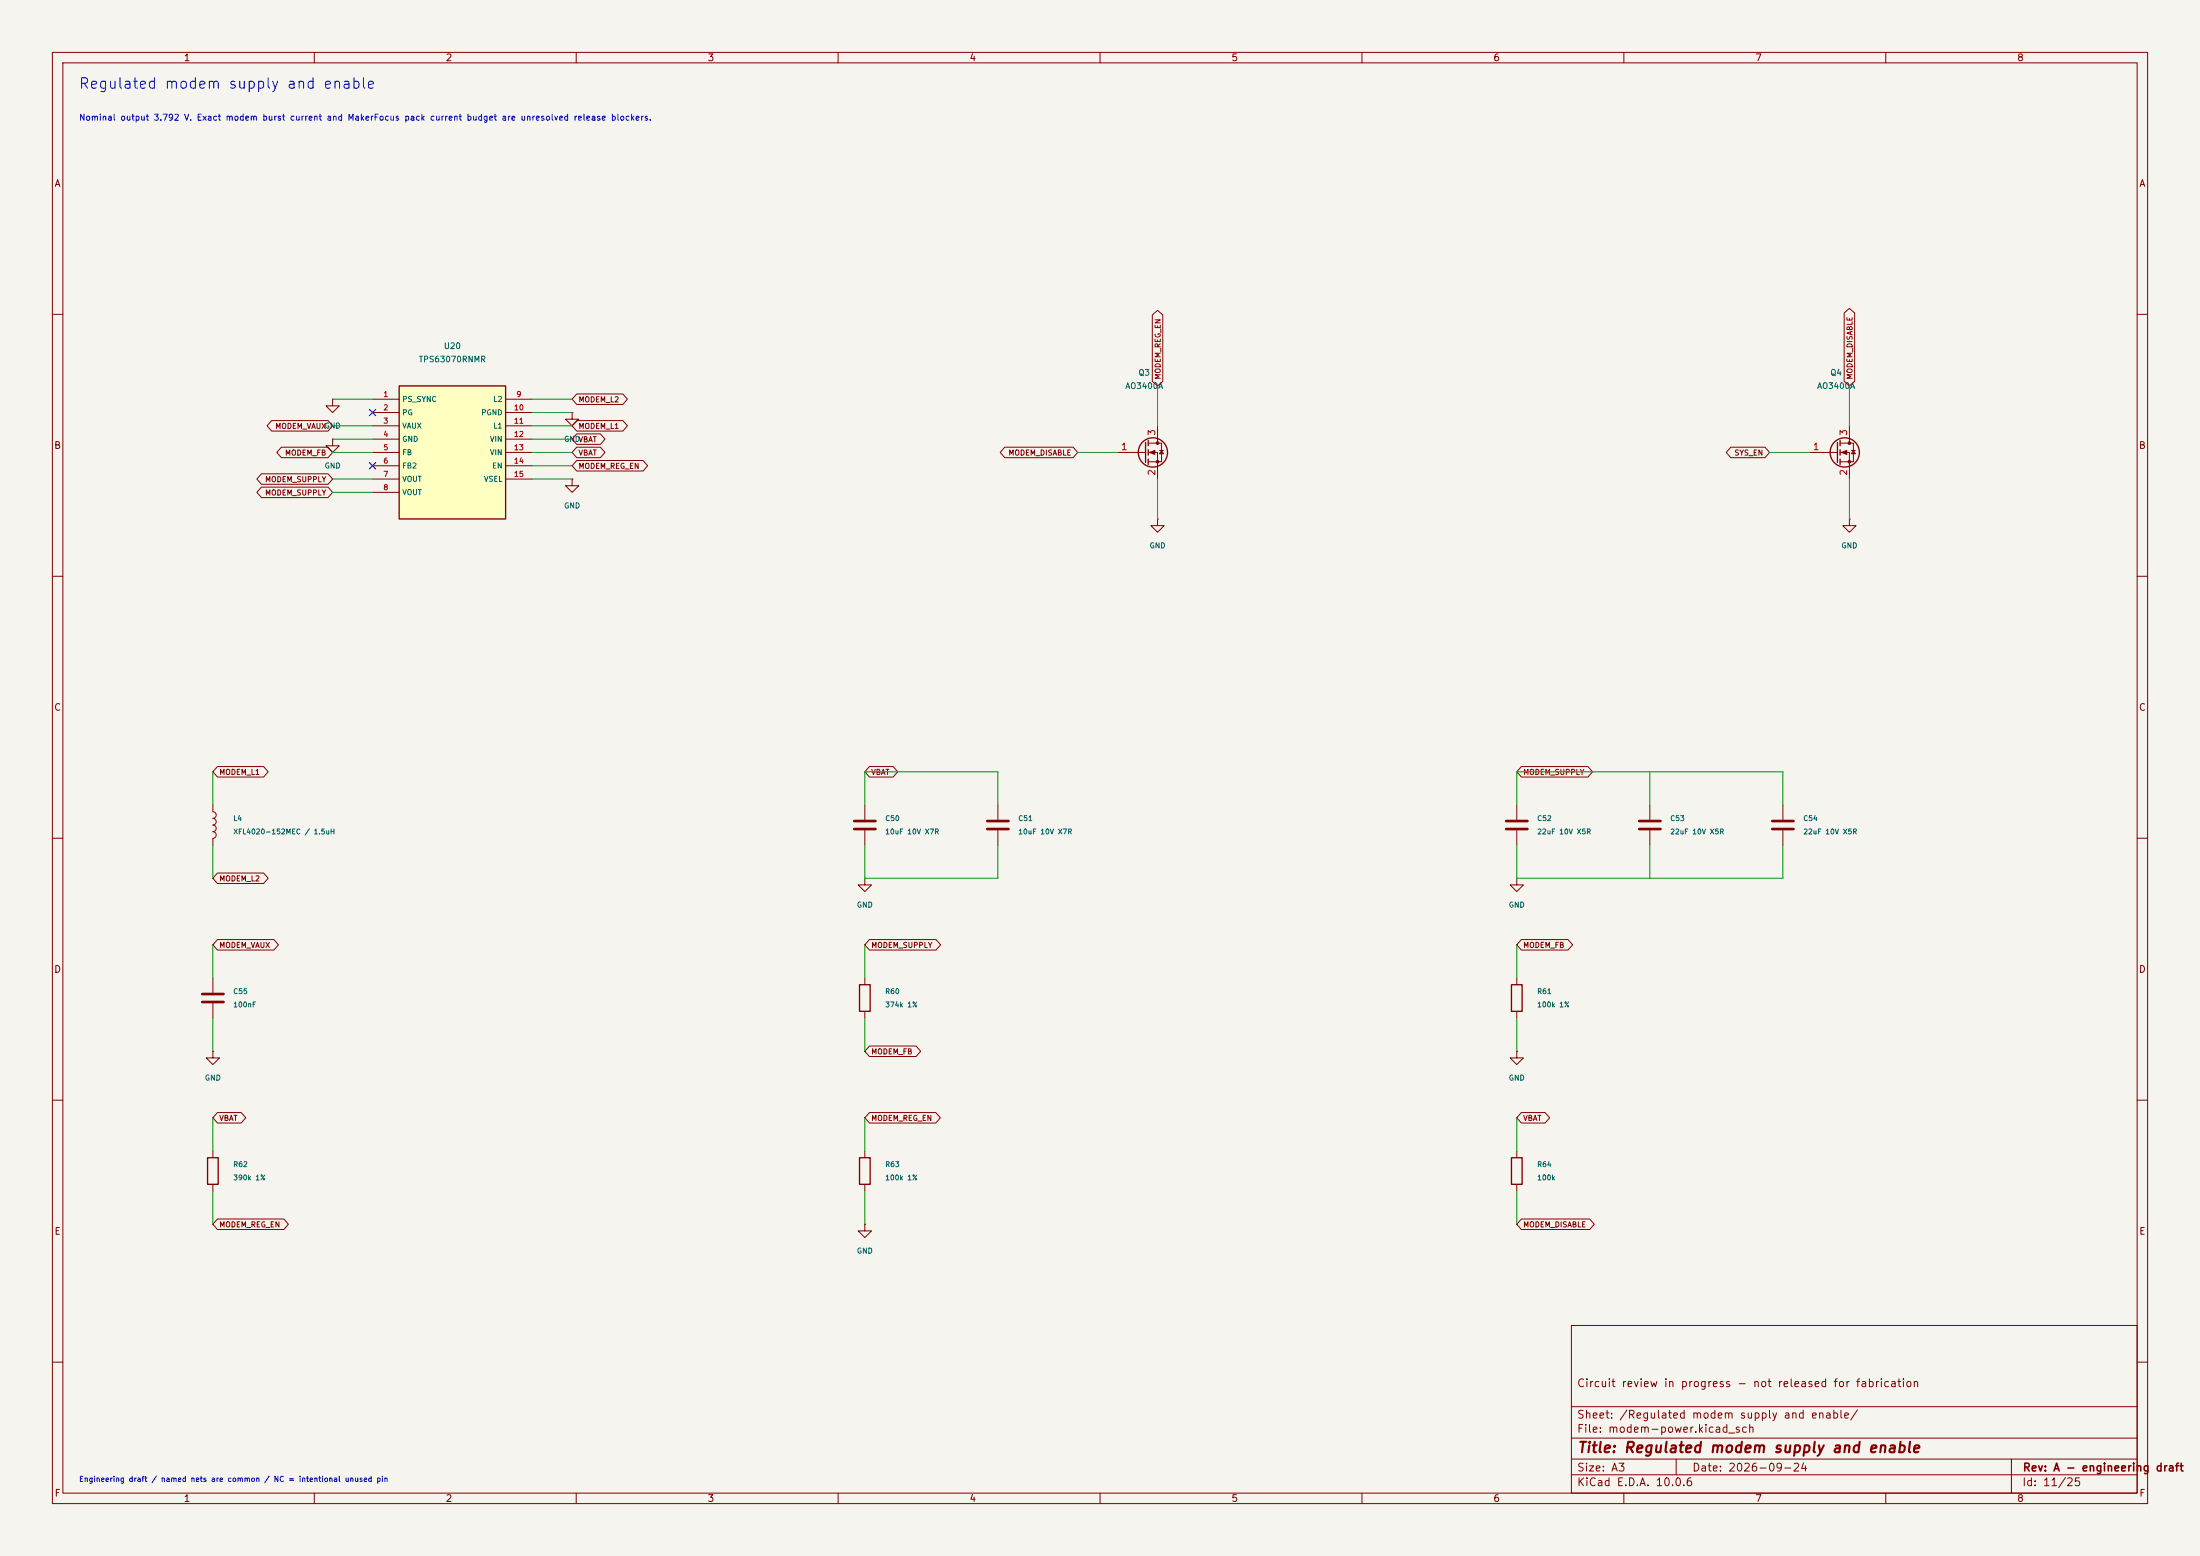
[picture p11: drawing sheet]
(kicad_sch
 (version 20250114)
 (generator "eeschema")
 (paper "A3")
 (title_block
  (title "Regulated modem supply and enable")
  (date "2026-09-24")
  (rev "A - engineering draft")
  (comment 1 "Circuit review in progress - not released for fabrication"))
 (lib_symbols
  (symbol "Handset:TPS63070RNM"
   (pin_names
    (offset 0.5)) (in_bom yes) (on_board yes)
   (property "Reference" "U" (at 0 0 0) (effects (font (size 1.27 1.27))))
   (property "Value" "TPS63070RNM" (at 0 -2.54 0) (effects (font (size 1.27 1.27))))
   (symbol "TPS63070RNM_0_1"
    (rectangle (start -10.16 12.7) (end 10.16 -12.7) (stroke (width 0.254) (type default)) (fill (type background))))
   (symbol "TPS63070RNM_1_1"
    (pin input line (at -15.24 10.16 0) (length 5.08) (name "PS_SYNC" (effects (font (size 1 1)))) (number "1" (effects (font (size 1 1)))))
    (pin open_collector line (at -15.24 7.62 0) (length 5.08) (name "PG" (effects (font (size 1 1)))) (number "2" (effects (font (size 1 1)))))
    (pin power_out line (at -15.24 5.08 0) (length 5.08) (name "VAUX" (effects (font (size 1 1)))) (number "3" (effects (font (size 1 1)))))
    (pin power_in line (at -15.24 2.54 0) (length 5.08) (name "GND" (effects (font (size 1 1)))) (number "4" (effects (font (size 1 1)))))
    (pin input line (at -15.24 0.0 0) (length 5.08) (name "FB" (effects (font (size 1 1)))) (number "5" (effects (font (size 1 1)))))
    (pin passive line (at -15.24 -2.539999999999999 0) (length 5.08) (name "FB2" (effects (font (size 1 1)))) (number "6" (effects (font (size 1 1)))))
    (pin power_out line (at -15.24 -5.08 0) (length 5.08) (name "VOUT" (effects (font (size 1 1)))) (number "7" (effects (font (size 1 1)))))
    (pin passive line (at -15.24 -7.620000000000001 0) (length 5.08) (name "VOUT" (effects (font (size 1 1)))) (number "8" (effects (font (size 1 1)))))
    (pin passive line (at 15.24 10.16 180) (length 5.08) (name "L2" (effects (font (size 1 1)))) (number "9" (effects (font (size 1 1)))))
    (pin power_in line (at 15.24 7.62 180) (length 5.08) (name "PGND" (effects (font (size 1 1)))) (number "10" (effects (font (size 1 1)))))
    (pin passive line (at 15.24 5.08 180) (length 5.08) (name "L1" (effects (font (size 1 1)))) (number "11" (effects (font (size 1 1)))))
    (pin power_in line (at 15.24 2.54 180) (length 5.08) (name "VIN" (effects (font (size 1 1)))) (number "12" (effects (font (size 1 1)))))
    (pin power_in line (at 15.24 0.0 180) (length 5.08) (name "VIN" (effects (font (size 1 1)))) (number "13" (effects (font (size 1 1)))))
    (pin input line (at 15.24 -2.539999999999999 180) (length 5.08) (name "EN" (effects (font (size 1 1)))) (number "14" (effects (font (size 1 1)))))
    (pin input line (at 15.24 -5.08 180) (length 5.08) (name "VSEL" (effects (font (size 1 1)))) (number "15" (effects (font (size 1 1)))))))
  (symbol "Transistor_FET:Q_NMOS_GSD"
   (pin_names
    (offset 0) (hide yes)) (exclude_from_sim no) (in_bom yes) (on_board yes)
   (in_pos_files yes)
   (duplicate_pin_numbers_are_jumpers no)
   (property "Reference" "Q" (at 5.08 1.905 0) (show_name no) (do_not_autoplace no) (effects (font (size 1.27 1.27)) (justify left)))
   (property "Value" "Q_NMOS_GSD" (at 5.08 0 0) (show_name no) (do_not_autoplace no) (effects (font (size 1.27 1.27)) (justify left)))
   (property "Footprint" "" (at 5.08 2.54 0) (show_name no) (do_not_autoplace no) (hide yes) (effects (font (size 1.27 1.27))))
   (property "Datasheet" "" (at 0 0 0) (show_name no) (do_not_autoplace no) (hide yes) (effects (font (size 1.27 1.27))))
   (property "Description" "N-MOSFET transistor, gate/source/drain" (at 0 0 0) (show_name no) (do_not_autoplace no) (hide yes) (effects (font (size 1.27 1.27))))
   (symbol "Q_NMOS_GSD_0_1"
    (polyline (pts (xy 0.254 1.905) (xy 0.254 -1.905)) (stroke (width 0.254) (type default)) (fill (type none)))
    (polyline (pts (xy 0.254 0) (xy -2.54 0)) (stroke (width 0) (type default)) (fill (type none)))
    (polyline (pts (xy 0.762 2.286) (xy 0.762 1.27)) (stroke (width 0.254) (type default)) (fill (type none)))
    (polyline (pts (xy 0.762 0.508) (xy 0.762 -0.508)) (stroke (width 0.254) (type default)) (fill (type none)))
    (polyline (pts (xy 0.762 -1.27) (xy 0.762 -2.286)) (stroke (width 0.254) (type default)) (fill (type none)))
    (polyline (pts (xy 0.762 -1.778) (xy 3.302 -1.778) (xy 3.302 1.778) (xy 0.762 1.778)) (stroke (width 0) (type default)) (fill (type none)))
    (polyline (pts (xy 1.016 0) (xy 2.032 0.381) (xy 2.032 -0.381) (xy 1.016 0)) (stroke (width 0) (type default)) (fill (type outline)))
    (circle (center 1.651 0) (radius 2.794) (stroke (width 0.254) (type default)) (fill (type none)))
    (polyline (pts (xy 2.54 2.54) (xy 2.54 1.778)) (stroke (width 0) (type default)) (fill (type none)))
    (circle (center 2.54 1.778) (radius 0.254) (stroke (width 0) (type default)) (fill (type outline)))
    (circle (center 2.54 -1.778) (radius 0.254) (stroke (width 0) (type default)) (fill (type outline)))
    (polyline (pts (xy 2.54 -2.54) (xy 2.54 0) (xy 0.762 0)) (stroke (width 0) (type default)) (fill (type none)))
    (polyline (pts (xy 2.921 0.381) (xy 3.683 0.381)) (stroke (width 0) (type default)) (fill (type none)))
    (polyline (pts (xy 3.302 0.381) (xy 2.921 -0.254) (xy 3.683 -0.254) (xy 3.302 0.381)) (stroke (width 0) (type default)) (fill (type none))))
   (symbol "Q_NMOS_GSD_1_1"
    (pin input line (at -5.08 0 0) (length 2.54) (name "G" (effects (font (size 1.27 1.27)))) (number "1" (effects (font (size 1.27 1.27)))))
    (pin passive line (at 2.54 -5.08 90) (length 2.54) (name "S" (effects (font (size 1.27 1.27)))) (number "2" (effects (font (size 1.27 1.27)))))
    (pin passive line (at 2.54 5.08 270) (length 2.54) (name "D" (effects (font (size 1.27 1.27)))) (number "3" (effects (font (size 1.27 1.27))))))
   (embedded_fonts no))
  (symbol "Device:L"
   (pin_numbers (hide yes))
   (pin_names
    (offset 1.016) (hide yes)) (exclude_from_sim no) (in_bom yes) (on_board yes)
   (in_pos_files yes)
   (duplicate_pin_numbers_are_jumpers no)
   (property "Reference" "L" (at -1.27 0 90) (show_name no) (do_not_autoplace no) (effects (font (size 1.27 1.27))))
   (property "Value" "L" (at 1.905 0 90) (show_name no) (do_not_autoplace no) (effects (font (size 1.27 1.27))))
   (property "Footprint" "" (at 0 0 0) (show_name no) (do_not_autoplace no) (hide yes) (effects (font (size 1.27 1.27))))
   (property "Datasheet" "" (at 0 0 0) (show_name no) (do_not_autoplace no) (hide yes) (effects (font (size 1.27 1.27))))
   (property "Description" "Inductor" (at 0 0 0) (show_name no) (do_not_autoplace no) (hide yes) (effects (font (size 1.27 1.27))))
   (symbol "L_0_1"
    (arc (start 0 2.54) (mid 0.6323 1.905) (end 0 1.27) (stroke (width 0) (type default)) (fill (type none)))
    (arc (start 0 1.27) (mid 0.6323 0.635) (end 0 0) (stroke (width 0) (type default)) (fill (type none)))
    (arc (start 0 0) (mid 0.6323 -0.635) (end 0 -1.27) (stroke (width 0) (type default)) (fill (type none)))
    (arc (start 0 -1.27) (mid 0.6323 -1.905) (end 0 -2.54) (stroke (width 0) (type default)) (fill (type none))))
   (symbol "L_1_1"
    (pin passive line (at 0 3.81 270) (length 1.27) (name "1" (effects (font (size 1.27 1.27)))) (number "1" (effects (font (size 1.27 1.27)))))
    (pin passive line (at 0 -3.81 90) (length 1.27) (name "2" (effects (font (size 1.27 1.27)))) (number "2" (effects (font (size 1.27 1.27))))))
   (embedded_fonts no))
  (symbol "Device:C"
   (pin_numbers (hide yes))
   (pin_names
    (offset 0.254)) (exclude_from_sim no) (in_bom yes) (on_board yes)
   (in_pos_files yes)
   (duplicate_pin_numbers_are_jumpers no)
   (property "Reference" "C" (at 0.635 2.54 0) (show_name no) (do_not_autoplace no) (effects (font (size 1.27 1.27)) (justify left)))
   (property "Value" "C" (at 0.635 -2.54 0) (show_name no) (do_not_autoplace no) (effects (font (size 1.27 1.27)) (justify left)))
   (property "Footprint" "" (at 0.9652 -3.81 0) (show_name no) (do_not_autoplace no) (hide yes) (effects (font (size 1.27 1.27))))
   (property "Datasheet" "" (at 0 0 0) (show_name no) (do_not_autoplace no) (hide yes) (effects (font (size 1.27 1.27))))
   (property "Description" "Unpolarized capacitor" (at 0 0 0) (show_name no) (do_not_autoplace no) (hide yes) (effects (font (size 1.27 1.27))))
   (symbol "C_0_1"
    (polyline (pts (xy -2.032 0.762) (xy 2.032 0.762)) (stroke (width 0.508) (type default)) (fill (type none)))
    (polyline (pts (xy -2.032 -0.762) (xy 2.032 -0.762)) (stroke (width 0.508) (type default)) (fill (type none))))
   (symbol "C_1_1"
    (pin passive line (at 0 3.81 270) (length 2.794) (name "" (effects (font (size 1.27 1.27)))) (number "1" (effects (font (size 1.27 1.27)))))
    (pin passive line (at 0 -3.81 90) (length 2.794) (name "" (effects (font (size 1.27 1.27)))) (number "2" (effects (font (size 1.27 1.27))))))
   (embedded_fonts no))
  (symbol "power:GND"
   (power global)
   (pin_numbers (hide yes))
   (pin_names
    (offset 0) (hide yes)) (exclude_from_sim no) (in_bom yes) (on_board yes)
   (in_pos_files yes)
   (duplicate_pin_numbers_are_jumpers no)
   (property "Reference" "#PWR" (at 0 -6.35 0) (show_name no) (do_not_autoplace no) (hide yes) (effects (font (size 1.27 1.27))))
   (property "Value" "GND" (at 0 -3.81 0) (show_name no) (do_not_autoplace no) (effects (font (size 1.27 1.27))))
   (property "Footprint" "" (at 0 0 0) (show_name no) (do_not_autoplace no) (hide yes) (effects (font (size 1.27 1.27))))
   (property "Datasheet" "" (at 0 0 0) (show_name no) (do_not_autoplace no) (hide yes) (effects (font (size 1.27 1.27))))
   (property "Description" "Power symbol creates a global label with name \"GND\" , ground" (at 0 0 0) (show_name no) (do_not_autoplace no) (hide yes) (effects (font (size 1.27 1.27))))
   (symbol "GND_0_1"
    (polyline (pts (xy 0 0) (xy 0 -1.27) (xy 1.27 -1.27) (xy 0 -2.54) (xy -1.27 -1.27) (xy 0 -1.27)) (stroke (width 0) (type default)) (fill (type none))))
   (symbol "GND_1_1"
    (pin power_in line (at 0 0 270) (length 0) (name "" (effects (font (size 1.27 1.27)))) (number "1" (effects (font (size 1.27 1.27))))))
   (embedded_fonts no))
  (symbol "Device:R"
   (pin_numbers (hide yes))
   (pin_names
    (offset 0)) (exclude_from_sim no) (in_bom yes) (on_board yes)
   (in_pos_files yes)
   (duplicate_pin_numbers_are_jumpers no)
   (property "Reference" "R" (at 2.032 0 90) (show_name no) (do_not_autoplace no) (effects (font (size 1.27 1.27))))
   (property "Value" "R" (at 0 0 90) (show_name no) (do_not_autoplace no) (effects (font (size 1.27 1.27))))
   (property "Footprint" "" (at -1.778 0 90) (show_name no) (do_not_autoplace no) (hide yes) (effects (font (size 1.27 1.27))))
   (property "Datasheet" "" (at 0 0 0) (show_name no) (do_not_autoplace no) (hide yes) (effects (font (size 1.27 1.27))))
   (property "Description" "Resistor" (at 0 0 0) (show_name no) (do_not_autoplace no) (hide yes) (effects (font (size 1.27 1.27))))
   (symbol "R_0_1"
    (rectangle (start -1.016 -2.54) (end 1.016 2.54) (stroke (width 0.254) (type default)) (fill (type none))))
   (symbol "R_1_1"
    (pin passive line (at 0 3.81 270) (length 1.27) (name "" (effects (font (size 1.27 1.27)))) (number "1" (effects (font (size 1.27 1.27)))))
    (pin passive line (at 0 -3.81 90) (length 1.27) (name "" (effects (font (size 1.27 1.27)))) (number "2" (effects (font (size 1.27 1.27))))))
   (embedded_fonts no)))
 (text "Regulated modem supply and enable" (at 15 15 0) (effects (font (size 2 2)) (justify left top)))
 (text "Nominal output 3.792 V. Exact modem burst current and MakerFocus pack current budget are unresolved release blockers." (at 15 22 0) (effects (font (size 1.15 1.15)) (justify left top)))
 (text "Engineering draft / named nets are common / NC = intentional unused pin" (at 15 282 0) (effects (font (size 1 1)) (justify left top)))
 (symbol
  (lib_id "Handset:TPS63070RNM") (at 86.36 86.36 0) (unit 1) (in_bom yes) (on_board yes) (dnp no)
  (property "Reference" "U20" (at 86.36 66.04 0) (effects (font (size 1.1 1.1))))
  (property "Value" "TPS63070RNMR" (at 86.36 68.58 0) (effects (font (size 1.1 1.1))))
  (property "Footprint" "Handset:TPS63070_RNM0015A" (at 86.36 86.36 0) (effects (font (size 1.27 1.27)) (hide yes))) (pin "1") (pin "2") (pin "3") (pin "4") (pin "5") (pin "6") (pin "7") (pin "8") (pin "9") (pin "10") (pin "11") (pin "12") (pin "13") (pin "14") (pin "15"))
 (symbol
  (lib_id "Transistor_FET:Q_NMOS_GSD") (at 218.44 86.36 0) (unit 1) (in_bom yes) (on_board yes) (dnp no)
  (property "Reference" "Q3" (at 218.44 71.12 0) (effects (font (size 1.1 1.1))))
  (property "Value" "AO3400A" (at 218.44 73.66 0) (effects (font (size 1.1 1.1))))
  (property "Footprint" "Package_TO_SOT_SMD:SOT-23" (at 218.44 86.36 0) (effects (font (size 1.27 1.27)) (hide yes))) (pin "1") (pin "2") (pin "3"))
 (symbol
  (lib_id "Transistor_FET:Q_NMOS_GSD") (at 350.52000000000004 86.36 0) (unit 1) (in_bom yes) (on_board yes) (dnp no)
  (property "Reference" "Q4" (at 350.52000000000004 71.12 0) (effects (font (size 1.1 1.1))))
  (property "Value" "AO3400A" (at 350.52000000000004 73.66 0) (effects (font (size 1.1 1.1))))
  (property "Footprint" "Package_TO_SOT_SMD:SOT-23" (at 350.52000000000004 86.36 0) (effects (font (size 1.27 1.27)) (hide yes))) (pin "1") (pin "2") (pin "3"))
 (symbol
  (lib_id "Device:L") (at 40.64 157.48 0) (unit 1) (in_bom yes) (on_board yes) (dnp no)
  (property "Reference" "L4" (at 44.45 156.20999999999998 0) (effects (font (size 0.95 0.95)) (justify left)))
  (property "Value" "XFL4020-152MEC / 1.5uH" (at 44.45 158.75 0) (effects (font (size 0.95 0.95)) (justify left)))
  (property "Footprint" "Handset:Coilcraft_XFL4020" (at 40.64 157.48 0) (effects (font (size 1.27 1.27)) (hide yes))) (pin "1") (pin "2"))
 (wire (pts (xy 40.6400 153.6700) (xy 40.6400 147.3200)) (stroke (width 0) (type default)))
 (wire (pts (xy 40.6400 161.2900) (xy 40.6400 167.6400)) (stroke (width 0) (type default)))
 (global_label "MODEM_L1"
  (shape bidirectional) (at 40.64 147.32 0) (effects (font (size 1 1)) (justify left)))
 (global_label "MODEM_L2"
  (shape bidirectional) (at 40.64 167.64 0) (effects (font (size 1 1)) (justify left)))
 (symbol
  (lib_id "Device:C") (at 165.1 157.48 0) (unit 1) (in_bom yes) (on_board yes) (dnp no)
  (property "Reference" "C50" (at 168.91 156.20999999999998 0) (effects (font (size 0.95 0.95)) (justify left)))
  (property "Value" "10uF 10V X7R" (at 168.91 158.75 0) (effects (font (size 0.95 0.95)) (justify left)))
  (property "Footprint" "Capacitor_SMD:C_0805_2012Metric" (at 165.1 157.48 0) (effects (font (size 1.27 1.27)) (hide yes))) (pin "1") (pin "2"))
 (wire (pts (xy 165.1000 153.6700) (xy 165.1000 147.3200)) (stroke (width 0) (type default)))
 (wire (pts (xy 165.1000 161.2900) (xy 165.1000 167.6400)) (stroke (width 0) (type default)))
 (symbol
  (lib_id "Device:C") (at 190.5 157.48 0) (unit 1) (in_bom yes) (on_board yes) (dnp no)
  (property "Reference" "C51" (at 194.31 156.20999999999998 0) (effects (font (size 0.95 0.95)) (justify left)))
  (property "Value" "10uF 10V X7R" (at 194.31 158.75 0) (effects (font (size 0.95 0.95)) (justify left)))
  (property "Footprint" "Capacitor_SMD:C_0805_2012Metric" (at 190.5 157.48 0) (effects (font (size 1.27 1.27)) (hide yes))) (pin "1") (pin "2"))
 (wire (pts (xy 190.5000 153.6700) (xy 190.5000 147.3200)) (stroke (width 0) (type default)))
 (wire (pts (xy 190.5000 161.2900) (xy 190.5000 167.6400)) (stroke (width 0) (type default)))
 (wire (pts (xy 165.1000 147.3200) (xy 190.5000 147.3200)) (stroke (width 0) (type default)))
 (wire (pts (xy 165.1000 167.6400) (xy 190.5000 167.6400)) (stroke (width 0) (type default)))
 (global_label "VBAT"
  (shape bidirectional) (at 165.1 147.32 0) (effects (font (size 1 1)) (justify left)))
 (symbol
  (lib_id "power:GND") (at 165.1 167.64 0) (unit 1) (in_bom yes) (on_board yes) (dnp no)
  (property "Reference" "#PWR11014" (at 165.1 167.64 0) (effects (font (size 1 1)) (hide yes)))
  (property "Value" "GND" (at 165.1 172.72 0) (effects (font (size 1 1)))) (pin "1"))
 (symbol
  (lib_id "Device:C") (at 289.56 157.48 0) (unit 1) (in_bom yes) (on_board yes) (dnp no)
  (property "Reference" "C52" (at 293.37 156.20999999999998 0) (effects (font (size 0.95 0.95)) (justify left)))
  (property "Value" "22uF 10V X5R" (at 293.37 158.75 0) (effects (font (size 0.95 0.95)) (justify left)))
  (property "Footprint" "Capacitor_SMD:C_0805_2012Metric" (at 289.56 157.48 0) (effects (font (size 1.27 1.27)) (hide yes))) (pin "1") (pin "2"))
 (wire (pts (xy 289.5600 153.6700) (xy 289.5600 147.3200)) (stroke (width 0) (type default)))
 (wire (pts (xy 289.5600 161.2900) (xy 289.5600 167.6400)) (stroke (width 0) (type default)))
 (symbol
  (lib_id "Device:C") (at 314.96 157.48 0) (unit 1) (in_bom yes) (on_board yes) (dnp no)
  (property "Reference" "C53" (at 318.77 156.20999999999998 0) (effects (font (size 0.95 0.95)) (justify left)))
  (property "Value" "22uF 10V X5R" (at 318.77 158.75 0) (effects (font (size 0.95 0.95)) (justify left)))
  (property "Footprint" "Capacitor_SMD:C_0805_2012Metric" (at 314.96 157.48 0) (effects (font (size 1.27 1.27)) (hide yes))) (pin "1") (pin "2"))
 (wire (pts (xy 314.9600 153.6700) (xy 314.9600 147.3200)) (stroke (width 0) (type default)))
 (wire (pts (xy 314.9600 161.2900) (xy 314.9600 167.6400)) (stroke (width 0) (type default)))
 (wire (pts (xy 289.5600 147.3200) (xy 314.9600 147.3200)) (stroke (width 0) (type default)))
 (wire (pts (xy 289.5600 167.6400) (xy 314.9600 167.6400)) (stroke (width 0) (type default)))
 (symbol
  (lib_id "Device:C") (at 340.36 157.48 0) (unit 1) (in_bom yes) (on_board yes) (dnp no)
  (property "Reference" "C54" (at 344.17 156.20999999999998 0) (effects (font (size 0.95 0.95)) (justify left)))
  (property "Value" "22uF 10V X5R" (at 344.17 158.75 0) (effects (font (size 0.95 0.95)) (justify left)))
  (property "Footprint" "Capacitor_SMD:C_0805_2012Metric" (at 340.36 157.48 0) (effects (font (size 1.27 1.27)) (hide yes))) (pin "1") (pin "2"))
 (wire (pts (xy 340.3600 153.6700) (xy 340.3600 147.3200)) (stroke (width 0) (type default)))
 (wire (pts (xy 340.3600 161.2900) (xy 340.3600 167.6400)) (stroke (width 0) (type default)))
 (wire (pts (xy 314.9600 147.3200) (xy 340.3600 147.3200)) (stroke (width 0) (type default)))
 (wire (pts (xy 314.9600 167.6400) (xy 340.3600 167.6400)) (stroke (width 0) (type default)))
 (global_label "MODEM_SUPPLY"
  (shape bidirectional) (at 289.56 147.32 0) (effects (font (size 1 1)) (justify left)))
 (symbol
  (lib_id "power:GND") (at 289.56 167.64 0) (unit 1) (in_bom yes) (on_board yes) (dnp no)
  (property "Reference" "#PWR11027" (at 289.56 167.64 0) (effects (font (size 1 1)) (hide yes)))
  (property "Value" "GND" (at 289.56 172.72 0) (effects (font (size 1 1)))) (pin "1"))
 (symbol
  (lib_id "Device:C") (at 40.64 190.5 0) (unit 1) (in_bom yes) (on_board yes) (dnp no)
  (property "Reference" "C55" (at 44.45 189.23 0) (effects (font (size 0.95 0.95)) (justify left)))
  (property "Value" "100nF" (at 44.45 191.77 0) (effects (font (size 0.95 0.95)) (justify left)))
  (property "Footprint" "Capacitor_SMD:C_0402_1005Metric" (at 40.64 190.5 0) (effects (font (size 1.27 1.27)) (hide yes))) (pin "1") (pin "2"))
 (wire (pts (xy 40.6400 186.6900) (xy 40.6400 180.3400)) (stroke (width 0) (type default)))
 (wire (pts (xy 40.6400 194.3100) (xy 40.6400 200.6600)) (stroke (width 0) (type default)))
 (global_label "MODEM_VAUX"
  (shape bidirectional) (at 40.64 180.34 0) (effects (font (size 1 1)) (justify left)))
 (symbol
  (lib_id "power:GND") (at 40.64 200.66 0) (unit 1) (in_bom yes) (on_board yes) (dnp no)
  (property "Reference" "#PWR11032" (at 40.64 200.66 0) (effects (font (size 1 1)) (hide yes)))
  (property "Value" "GND" (at 40.64 205.74 0) (effects (font (size 1 1)))) (pin "1"))
 (symbol
  (lib_id "Device:R") (at 165.1 190.5 0) (unit 1) (in_bom yes) (on_board yes) (dnp no)
  (property "Reference" "R60" (at 168.91 189.23 0) (effects (font (size 0.95 0.95)) (justify left)))
  (property "Value" "374k 1%" (at 168.91 191.77 0) (effects (font (size 0.95 0.95)) (justify left)))
  (property "Footprint" "Resistor_SMD:R_0402_1005Metric" (at 165.1 190.5 0) (effects (font (size 1.27 1.27)) (hide yes))) (pin "1") (pin "2"))
 (wire (pts (xy 165.1000 186.6900) (xy 165.1000 180.3400)) (stroke (width 0) (type default)))
 (wire (pts (xy 165.1000 194.3100) (xy 165.1000 200.6600)) (stroke (width 0) (type default)))
 (global_label "MODEM_SUPPLY"
  (shape bidirectional) (at 165.1 180.34 0) (effects (font (size 1 1)) (justify left)))
 (global_label "MODEM_FB"
  (shape bidirectional) (at 165.1 200.66 0) (effects (font (size 1 1)) (justify left)))
 (symbol
  (lib_id "Device:R") (at 289.56 190.5 0) (unit 1) (in_bom yes) (on_board yes) (dnp no)
  (property "Reference" "R61" (at 293.37 189.23 0) (effects (font (size 0.95 0.95)) (justify left)))
  (property "Value" "100k 1%" (at 293.37 191.77 0) (effects (font (size 0.95 0.95)) (justify left)))
  (property "Footprint" "Resistor_SMD:R_0402_1005Metric" (at 289.56 190.5 0) (effects (font (size 1.27 1.27)) (hide yes))) (pin "1") (pin "2"))
 (wire (pts (xy 289.5600 186.6900) (xy 289.5600 180.3400)) (stroke (width 0) (type default)))
 (wire (pts (xy 289.5600 194.3100) (xy 289.5600 200.6600)) (stroke (width 0) (type default)))
 (global_label "MODEM_FB"
  (shape bidirectional) (at 289.56 180.34 0) (effects (font (size 1 1)) (justify left)))
 (symbol
  (lib_id "power:GND") (at 289.56 200.66 0) (unit 1) (in_bom yes) (on_board yes) (dnp no)
  (property "Reference" "#PWR11041" (at 289.56 200.66 0) (effects (font (size 1 1)) (hide yes)))
  (property "Value" "GND" (at 289.56 205.74 0) (effects (font (size 1 1)))) (pin "1"))
 (symbol
  (lib_id "Device:R") (at 40.64 223.51999999999998 0) (unit 1) (in_bom yes) (on_board yes) (dnp no)
  (property "Reference" "R62" (at 44.45 222.24999999999997 0) (effects (font (size 0.95 0.95)) (justify left)))
  (property "Value" "390k 1%" (at 44.45 224.79 0) (effects (font (size 0.95 0.95)) (justify left)))
  (property "Footprint" "Resistor_SMD:R_0402_1005Metric" (at 40.64 223.51999999999998 0) (effects (font (size 1.27 1.27)) (hide yes))) (pin "1") (pin "2"))
 (wire (pts (xy 40.6400 219.7100) (xy 40.6400 213.3600)) (stroke (width 0) (type default)))
 (wire (pts (xy 40.6400 227.3300) (xy 40.6400 233.6800)) (stroke (width 0) (type default)))
 (global_label "VBAT"
  (shape bidirectional) (at 40.64 213.35999999999999 0) (effects (font (size 1 1)) (justify left)))
 (global_label "MODEM_REG_EN"
  (shape bidirectional) (at 40.64 233.67999999999998 0) (effects (font (size 1 1)) (justify left)))
 (symbol
  (lib_id "Device:R") (at 165.1 223.51999999999998 0) (unit 1) (in_bom yes) (on_board yes) (dnp no)
  (property "Reference" "R63" (at 168.91 222.24999999999997 0) (effects (font (size 0.95 0.95)) (justify left)))
  (property "Value" "100k 1%" (at 168.91 224.79 0) (effects (font (size 0.95 0.95)) (justify left)))
  (property "Footprint" "Resistor_SMD:R_0402_1005Metric" (at 165.1 223.51999999999998 0) (effects (font (size 1.27 1.27)) (hide yes))) (pin "1") (pin "2"))
 (wire (pts (xy 165.1000 219.7100) (xy 165.1000 213.3600)) (stroke (width 0) (type default)))
 (wire (pts (xy 165.1000 227.3300) (xy 165.1000 233.6800)) (stroke (width 0) (type default)))
 (global_label "MODEM_REG_EN"
  (shape bidirectional) (at 165.1 213.35999999999999 0) (effects (font (size 1 1)) (justify left)))
 (symbol
  (lib_id "power:GND") (at 165.1 233.67999999999998 0) (unit 1) (in_bom yes) (on_board yes) (dnp no)
  (property "Reference" "#PWR11050" (at 165.1 233.67999999999998 0) (effects (font (size 1 1)) (hide yes)))
  (property "Value" "GND" (at 165.1 238.76 0) (effects (font (size 1 1)))) (pin "1"))
 (symbol
  (lib_id "Device:R") (at 289.56 223.51999999999998 0) (unit 1) (in_bom yes) (on_board yes) (dnp no)
  (property "Reference" "R64" (at 293.37 222.24999999999997 0) (effects (font (size 0.95 0.95)) (justify left)))
  (property "Value" "100k" (at 293.37 224.79 0) (effects (font (size 0.95 0.95)) (justify left)))
  (property "Footprint" "Resistor_SMD:R_0402_1005Metric" (at 289.56 223.51999999999998 0) (effects (font (size 1.27 1.27)) (hide yes))) (pin "1") (pin "2"))
 (wire (pts (xy 289.5600 219.7100) (xy 289.5600 213.3600)) (stroke (width 0) (type default)))
 (wire (pts (xy 289.5600 227.3300) (xy 289.5600 233.6800)) (stroke (width 0) (type default)))
 (global_label "VBAT"
  (shape bidirectional) (at 289.56 213.35999999999999 0) (effects (font (size 1 1)) (justify left)))
 (global_label "MODEM_DISABLE"
  (shape bidirectional) (at 289.56 233.67999999999998 0) (effects (font (size 1 1)) (justify left)))
 (wire (pts (xy 71.1200 76.2000) (xy 63.5000 76.2000)) (stroke (width 0) (type default)))
 (symbol
  (lib_id "power:GND") (at 63.5 76.2 0) (unit 1) (in_bom yes) (on_board yes) (dnp no)
  (property "Reference" "#PWR11057" (at 63.5 76.2 0) (effects (font (size 1 1)) (hide yes)))
  (property "Value" "GND" (at 63.5 81.28 0) (effects (font (size 1 1)))) (pin "1"))
 (no_connect (at 71.12 78.74))
 (wire (pts (xy 71.1200 81.2800) (xy 63.5000 81.2800)) (stroke (width 0) (type default)))
 (global_label "MODEM_VAUX"
  (shape bidirectional) (at 63.5 81.28 0.0) (effects (font (size 1 1)) (justify right)))
 (wire (pts (xy 71.1200 83.8200) (xy 63.5000 83.8200)) (stroke (width 0) (type default)))
 (symbol
  (lib_id "power:GND") (at 63.5 83.82 0) (unit 1) (in_bom yes) (on_board yes) (dnp no)
  (property "Reference" "#PWR11063" (at 63.5 83.82 0) (effects (font (size 1 1)) (hide yes)))
  (property "Value" "GND" (at 63.5 88.89999999999999 0) (effects (font (size 1 1)))) (pin "1"))
 (wire (pts (xy 71.1200 86.3600) (xy 63.5000 86.3600)) (stroke (width 0) (type default)))
 (global_label "MODEM_FB"
  (shape bidirectional) (at 63.5 86.36 0.0) (effects (font (size 1 1)) (justify right)))
 (no_connect (at 71.12 88.9))
 (wire (pts (xy 71.1200 91.4400) (xy 63.5000 91.4400)) (stroke (width 0) (type default)))
 (global_label "MODEM_SUPPLY"
  (shape bidirectional) (at 63.5 91.44 0.0) (effects (font (size 1 1)) (justify right)))
 (wire (pts (xy 71.1200 93.9800) (xy 63.5000 93.9800)) (stroke (width 0) (type default)))
 (global_label "MODEM_SUPPLY"
  (shape bidirectional) (at 63.5 93.98 0.0) (effects (font (size 1 1)) (justify right)))
 (wire (pts (xy 101.6000 76.2000) (xy 109.2200 76.2000)) (stroke (width 0) (type default)))
 (global_label "MODEM_L2"
  (shape bidirectional) (at 109.22 76.2 180.0) (effects (font (size 1 1)) (justify left)))
 (wire (pts (xy 101.6000 78.7400) (xy 109.2200 78.7400)) (stroke (width 0) (type default)))
 (symbol
  (lib_id "power:GND") (at 109.22 78.74 0) (unit 1) (in_bom yes) (on_board yes) (dnp no)
  (property "Reference" "#PWR11075" (at 109.22 78.74 0) (effects (font (size 1 1)) (hide yes)))
  (property "Value" "GND" (at 109.22 83.82 0) (effects (font (size 1 1)))) (pin "1"))
 (wire (pts (xy 101.6000 81.2800) (xy 109.2200 81.2800)) (stroke (width 0) (type default)))
 (global_label "MODEM_L1"
  (shape bidirectional) (at 109.22 81.28 180.0) (effects (font (size 1 1)) (justify left)))
 (wire (pts (xy 101.6000 83.8200) (xy 109.2200 83.8200)) (stroke (width 0) (type default)))
 (global_label "VBAT"
  (shape bidirectional) (at 109.22 83.82 180.0) (effects (font (size 1 1)) (justify left)))
 (wire (pts (xy 101.6000 86.3600) (xy 109.2200 86.3600)) (stroke (width 0) (type default)))
 (global_label "VBAT"
  (shape bidirectional) (at 109.22 86.36 180.0) (effects (font (size 1 1)) (justify left)))
 (wire (pts (xy 101.6000 88.9000) (xy 109.2200 88.9000)) (stroke (width 0) (type default)))
 (global_label "MODEM_REG_EN"
  (shape bidirectional) (at 109.22 88.9 180.0) (effects (font (size 1 1)) (justify left)))
 (wire (pts (xy 101.6000 91.4400) (xy 109.2200 91.4400)) (stroke (width 0) (type default)))
 (symbol
  (lib_id "power:GND") (at 109.22 91.44 0) (unit 1) (in_bom yes) (on_board yes) (dnp no)
  (property "Reference" "#PWR11086" (at 109.22 91.44 0) (effects (font (size 1 1)) (hide yes)))
  (property "Value" "GND" (at 109.22 96.52 0) (effects (font (size 1 1)))) (pin "1"))
 (wire (pts (xy 213.3600 86.3600) (xy 205.7400 86.3600)) (stroke (width 0) (type default)))
 (global_label "MODEM_DISABLE"
  (shape bidirectional) (at 205.74 86.36 0.0) (effects (font (size 1 1)) (justify right)))
 (wire (pts (xy 220.9800 91.4400) (xy 220.9800 99.0600)) (stroke (width 0) (type default)))
 (symbol
  (lib_id "power:GND") (at 220.98 99.06 0) (unit 1) (in_bom yes) (on_board yes) (dnp no)
  (property "Reference" "#PWR11091" (at 220.98 99.06 0) (effects (font (size 1 1)) (hide yes)))
  (property "Value" "GND" (at 220.98 104.14 0) (effects (font (size 1 1)))) (pin "1"))
 (wire (pts (xy 220.9800 81.2800) (xy 220.9800 73.6600)) (stroke (width 0) (type default)))
 (global_label "MODEM_REG_EN"
  (shape bidirectional) (at 220.98 73.66 270.0) (effects (font (size 1 1)) (justify left)))
 (wire (pts (xy 345.4400 86.3600) (xy 337.8200 86.3600)) (stroke (width 0) (type default)))
 (global_label "SYS_EN"
  (shape bidirectional) (at 337.82 86.36 0.0) (effects (font (size 1 1)) (justify right)))
 (wire (pts (xy 353.0600 91.4400) (xy 353.0600 99.0600)) (stroke (width 0) (type default)))
 (symbol
  (lib_id "power:GND") (at 353.06 99.06 0) (unit 1) (in_bom yes) (on_board yes) (dnp no)
  (property "Reference" "#PWR11098" (at 353.06 99.06 0) (effects (font (size 1 1)) (hide yes)))
  (property "Value" "GND" (at 353.06 104.14 0) (effects (font (size 1 1)))) (pin "1"))
 (wire (pts (xy 353.0600 81.2800) (xy 353.0600 73.6600)) (stroke (width 0) (type default)))
 (global_label "MODEM_DISABLE"
  (shape bidirectional) (at 353.06 73.66 270.0) (effects (font (size 1 1)) (justify left))))
